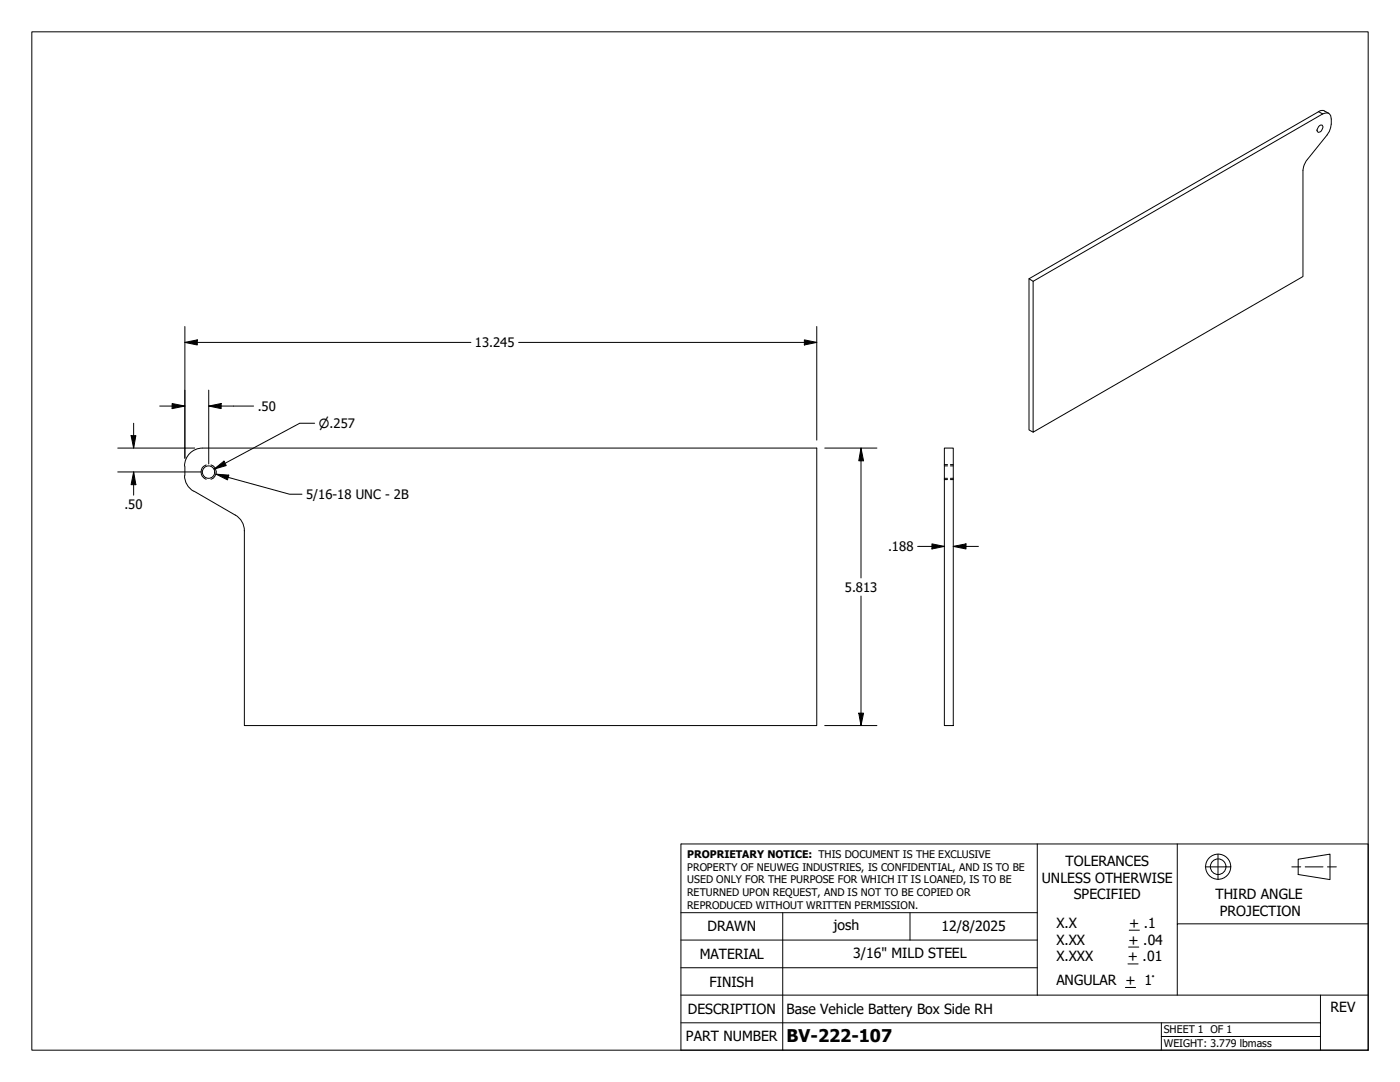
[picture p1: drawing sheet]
<svg xmlns="http://www.w3.org/2000/svg" width="279mm" height="216mm" viewBox="0 0 279 216" stroke-linecap="round" stroke-linejoin="round" font-family="sans-serif">
<!-- layer: Hidden Narrow (ANSI) -->
<path d="M41.1 92.8a1.51 1.51 0 0 0-1 1.4 1.51 1.51 0 0 0 1 1.4M42.1 92.8a1.49 1.49 0 0 1 1.1 1.4 1.49 1.49 0 0 1-1.1 1.4M188.5 95.7h.6M188.5 92.7h.6M189.7 95.7h.5M189.7 92.7h.5" fill="none" stroke="#000" stroke-width=".2"/>
<!-- layer: Visible (ANSI) -->
<g fill="none" stroke="#000" stroke-width=".2">
<path d="M263.1 25.3l.2-.2a.4 .4 0 0 1 .5-.1 .4 .4 0 0 1 .2 .3l-.5 1a.39 .39 0 0 1-.6-.1l-.1-.2zM265.2 22.6l-.8-.4a1.08 1.08 0 0 0-1.3 .1l-57.7 33.3 .8 .5M205.4 55.6v30.2l.8 .4M206.2 56.1l57.8-33.4a1.05 1.05 0 0 1 1.2-.1 1.05 1.05 0 0 1 .5 1.1v1.1l-.4 1.4-4.6 5.9-.6 1.5-.1 21.6-53.8 31zM36.8 94.9a3.6 3.6 0 0 0 1.8 3.1M36.9 93v1.9M38.7 98l8.3 4.8M40.4 89.4a3.6 3.6 0 0 0-3.6 3.6M40.4 89.4h122.6v55.4h-114.2v-38.9a3.6 3.6 0 0 0-1.8-3.1M188.5 89.4h1.7v55.4h-1.7z"/>
<circle cx="41.6" cy="94.2" r="1.24"/>
</g>
<!-- layer: Hidden (ANSI) -->
<path d="M188.5 95.4h.6M188.5 93h.6M189.7 95.4h.5M189.7 93h.5" fill="none" stroke="#000" stroke-width=".2"/>
<!-- layer: Visible Narrow (ANSI) -->
<path d="M263.1 22.3l.9 .4" fill="none" stroke="#000" stroke-width=".2"/>
<!-- layer: Border (ANSI) -->
<path d="M6.3 6.3h266.7v203.2h-266.7z" fill="none" stroke="#000" stroke-width=".2"/>
<!-- layer: Title (ANSI) -->
<g fill="none" stroke="#000" stroke-width=".2">
<path d="M135.9 168.4h137.1v41.1h-137.1zM207 168.4v30.2M234.9 168.4v15.9M240.5 173h5.1M243.1 170.4v5.1M257.8 173h1.8M259.1 171.4l6.3-1v5.1l-6.3-1zM260.5 173h3.5M264.9 173h1.8M135.9 198.6h137.1M135.9 193.1h71.1M135.9 187.6h71.1"/>
<path d="M135.9 182.1h71.1M156.2 182.1v27.4M181.6 182.1v5.5M224.6 197h2M225.1 192.3h2M225.2 189h2.1M225.4 185.6h2M263.5 198.6v10.9M273 184.3h-38.1v14.3M135.9 204.1h127.6M231.8 206.8h31.7M231.8 204.1v5.4"/>
<circle cx="243.1" cy="172.9" r="2.51"/>
<circle cx="243.1" cy="172.9" r="1.56"/>
</g>
<!-- layer: Dimension (ANSI) -->
<g fill="none" stroke="#000" stroke-width=".2">
<path d="M36.9 68.3l2.5-.5v1zM36.9 68.3h57.1M36.9 65.2v26.2M41.7 77.9v14.7M103.5 68.3h59.5M160.5 67.8l2.5 .5-2.5 .5zM163 65.2v22.6M23.5 89.4h15.4M23.5 94.2h16.6M26.2 86.9h.9l-.4 2.5zM26.7 94.2l.4 2.5h-.9zM26.7 84.5v4.9"/>
<path d="M26.7 94.2v4.6M31.9 81h5M34.4 80.5l2.5 .5-2.5 .5zM41.7 81l2.4-.5v1zM41.7 81h8.9M42.7 93.6l2-1.6 .4 .9zM62.8 84.5h-3l-17.1 9.1M164.6 89.4h10.4M171.8 89.4l.5 2.5h-.9zM171.8 89.4v25.9M171.8 118.9v25.9M183.1 109h5.4"/>
<path d="M186 108.5l2.5 .5-2.5 .5zM190.2 109l2.6-.5v1zM190.2 109h5.1M164.6 144.8h10.4M171.4 142.3h.9l-.5 2.5z"/>
</g>
<path d="M36.9 68.3l2.5-.5v1zM160.5 67.8l2.5 .5-2.5 .5zM26.2 86.9h.9l-.4 2.5zM26.7 94.2l.4 2.5h-.9zM34.4 80.5l2.5 .5-2.5 .5zM41.7 81l2.4-.5v1zM42.7 93.6l2-1.6 .4 .9zM171.8 89.4l.5 2.5h-.9zM186 108.5l2.5 .5-2.5 .5zM190.2 109l2.6-.5v1zM171.4 142.3h.9l-.5 2.5z" fill="#000"/>
<!-- layer: Symbol (ANSI) -->
<path d="M43.1 94.6l2.6 .2-.3 1zM43.1 94.6l14.7 4h2.5" fill="none" stroke="#000" stroke-width=".2"/>
<path d="M43.1 94.6l2.6 .2-.3 1z" fill="#000"/>
<text font-size="3.5" x="157" y="207.9">BV-222-107</text>
<g font-size="2.8">
<text x="212.7" y="172.8">TOLERANCES</text>
<text x="207.9" y="176.1">UNLESS OTHERWISE</text>
<text x="214.3" y="179.5">SPECIFIED</text>
<text x="242.6" y="179.4">THIRD ANGLE</text>
<text x="141.2" y="185.9">DRAWN</text>
<text x="166.4" y="185.6">josh</text>
<text x="187.9" y="185.7">12/8/2025</text>
<text x="210.8" y="185.2">X.X</text>
<text x="225.4" y="185.2">+ .1</text>
<text x="243.5" y="182.7">PROJECTION</text>
<text x="139.6" y="191.4">MATERIAL</text>
<text x="170.2" y="191.2">3/16&quot; MILD STEEL</text>
<text x="210.8" y="188.5">X.XX</text>
<text x="210.8" y="191.8">X.XXX</text>
<text x="225.1" y="191.8">+ .01</text>
<text x="225.2" y="188.5">+ .04</text>
<text x="141.6" y="196.8">FINISH</text>
<text x="210.8" y="196.6">ANGULAR + 1°</text>
<text x="137.3" y="202.3">DESCRIPTION</text>
<text x="157" y="202.2">Base Vehicle Battery Box Side RH</text>
<text x="265.6" y="201.9">REV</text>
<text x="136.9" y="207.8">PART NUMBER</text>
</g>
<g font-size="2.6">
<text x="94.7" y="69.3">13.245</text>
<text x="51.4" y="82">.50</text>
<text x="24.8" y="101.5">.50</text>
<text x="61.1" y="99.6">5/16-18 UNC - 2B</text>
<text x="177.2" y="110">.188</text>
<text x="168.6" y="118">5.813</text>
</g>
<text font-size="2.5" x="63.6" y="85.4">⌀.257</text>
<g font-size="2.1">
<text x="137.2" y="171.3">PROPRIETARY NOTICE: THIS DOCUMENT IS THE EXCLUSIVE</text>
<text x="137.2" y="173.7">PROPERTY OF NEUWEG INDUSTRIES, IS CONFIDENTIAL, AND IS TO BE</text>
<text x="137.2" y="176.3">USED ONLY FOR THE PURPOSE FOR WHICH IT IS LOANED, IS TO BE</text>
<text x="137.2" y="178.8">RETURNED UPON REQUEST, AND IS NOT TO BE COPIED OR</text>
<text x="137.2" y="181.3">REPRODUCED WITHOUT WRITTEN PERMISSION.</text>
<text x="232.3" y="206.1">SHEET 1 OF 1</text>
<text x="232.3" y="208.9">WEIGHT: 3.779 lbmass</text>
</g>
</svg>
